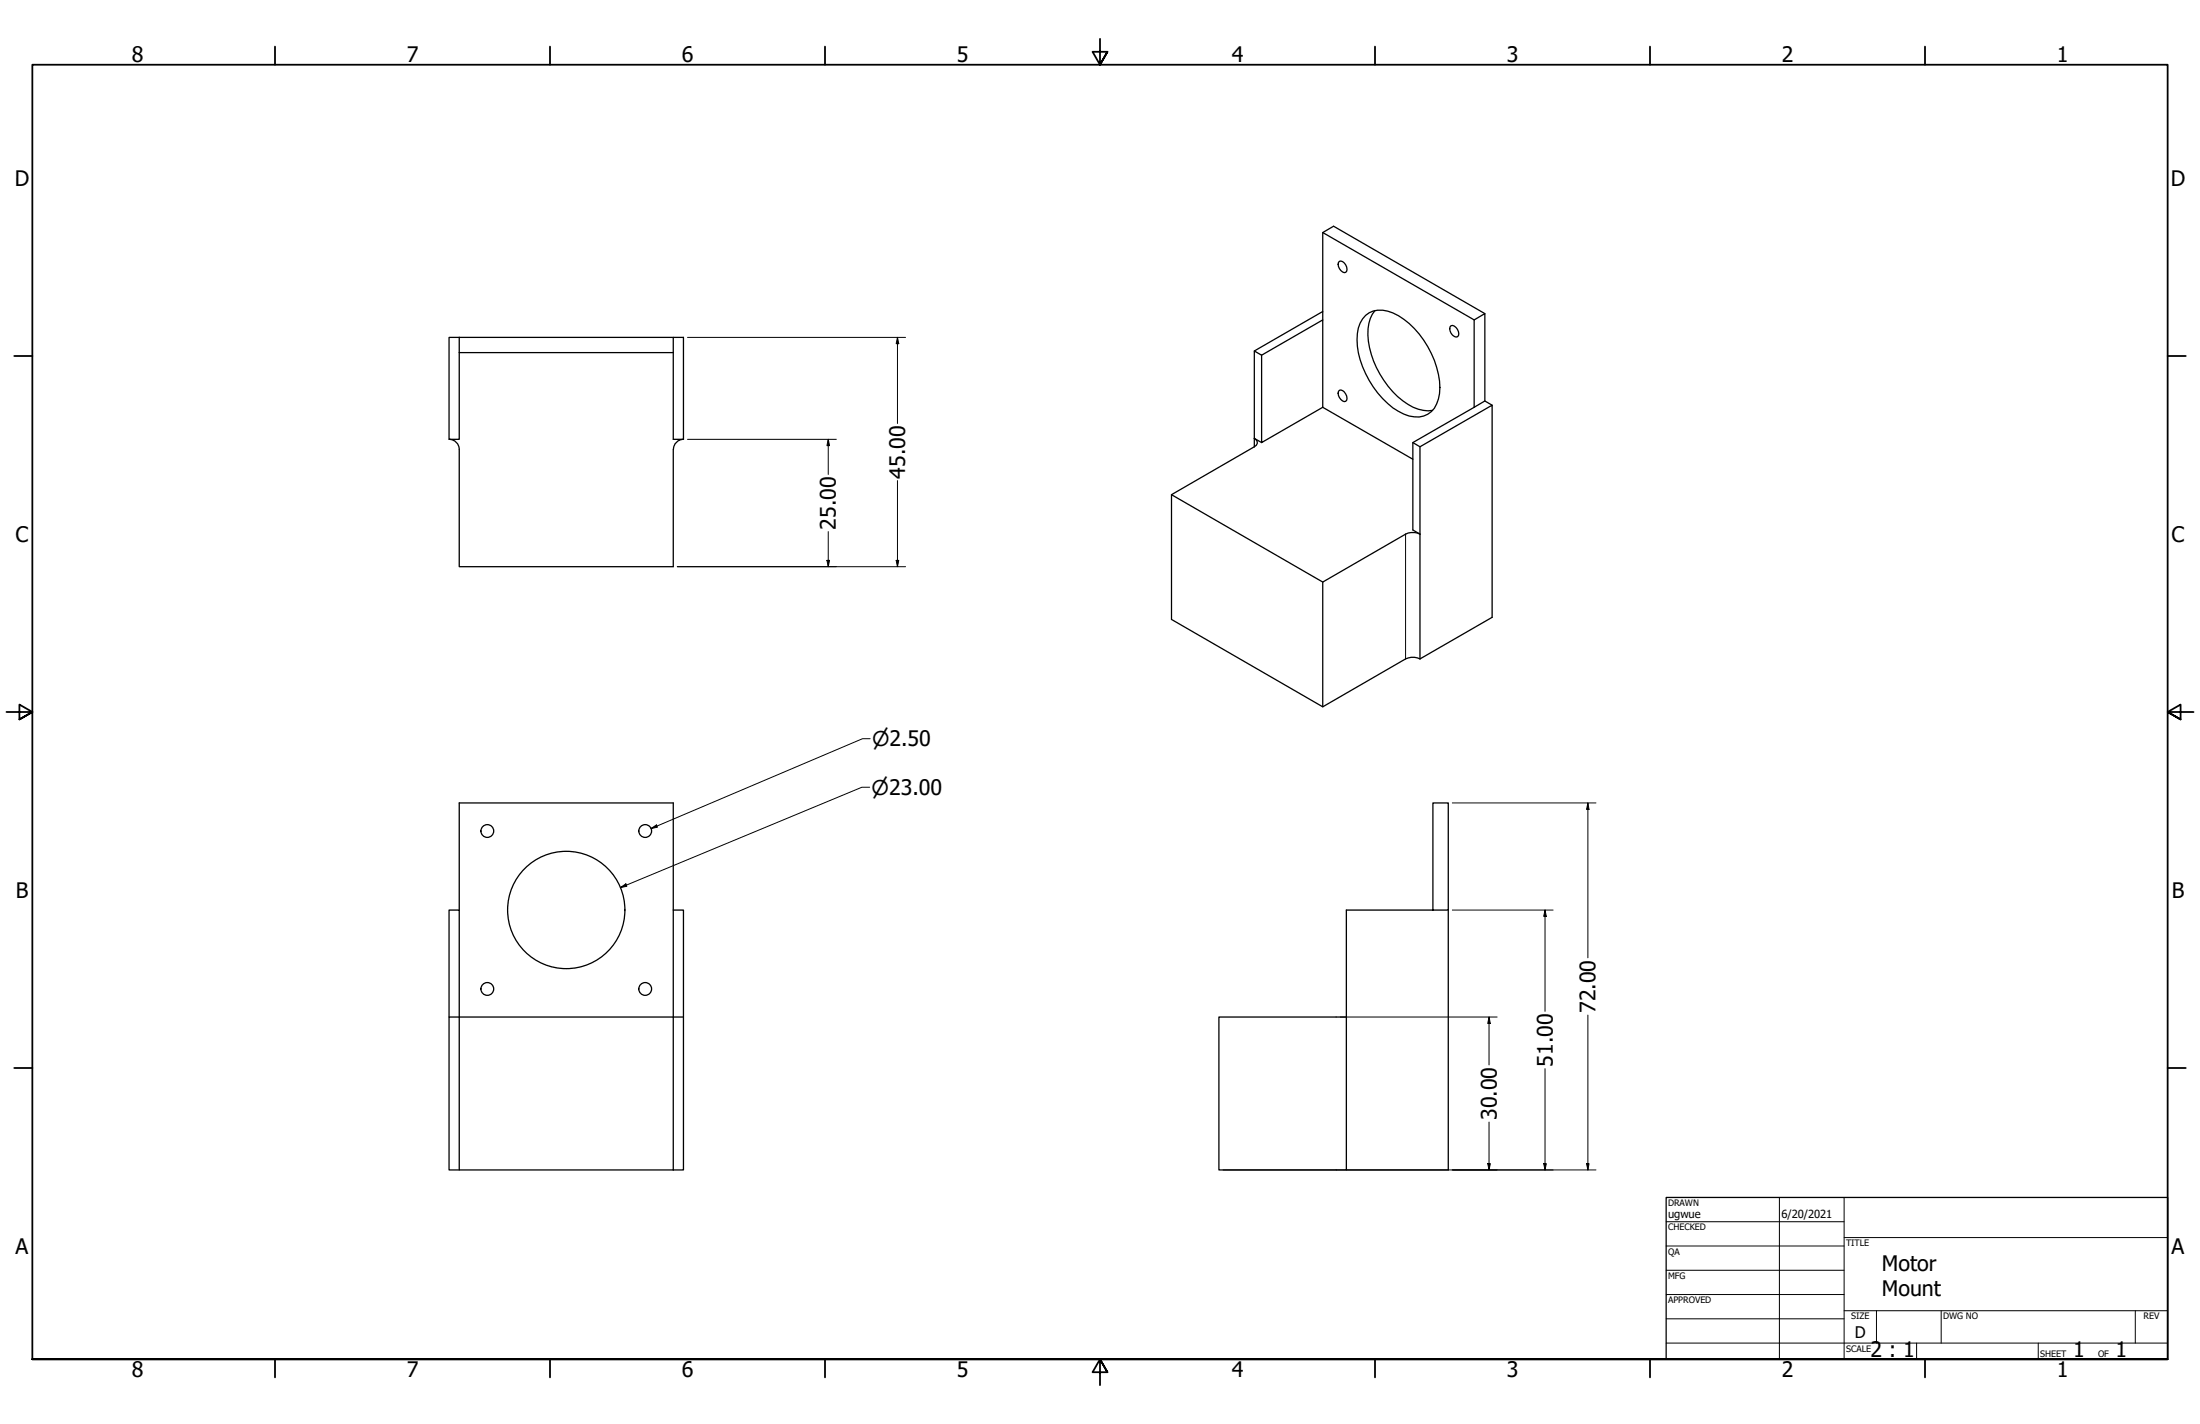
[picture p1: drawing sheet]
<svg xmlns="http://www.w3.org/2000/svg" width="864mm" height="559mm" viewBox="0 0 864 559" stroke-linecap="round" stroke-linejoin="round" font-family="sans-serif">
<!-- layer: Visible (ANSI) -->
<g fill="none" stroke="#000" stroke-width=".51">
<path d="M519.2 91.2l59.5 34.3M525.8 102.6a2.86 2.86 0 0 1 2.5 4.3 2.89 2.89 0 0 1-2.5-4.3zM180.3 132.4h-4v40h4v-34M180.3 132.4h84v6h-84M180.3 132.4v6M264.3 132.4h4v40h-4v-34M492.4 137.7l2.8 1.7 24-13.9v34.3M495.2 139.4v34.3l24-13.9M519.2 122.2l-26.8 15.5v34.3M536.1 123.8a9.8 9.8 0 0 1 10.7-1 34.6 34.6 0 0 1 18.3 31.6 9.3 9.3 0 0 1-8 9.2 18.7 18.7 0 0 1-14.4-7.2 34.6 34.6 0 0 1-9.9-25.5 11.2 11.2 0 0 1 3.3-7.1zM539.8 121.9a15.2 15.2 0 0 0-2.7 12 35.9 35.9 0 0 0 17.6 25.9 13.4 13.4 0 0 0 7.7 1.2M569.6 127.8a2.89 2.89 0 0 1 2.5 4.3 2.86 2.86 0 0 1-2.5-4.3z"/>
<path d="M582.9 123.1l-59.4-34.3-4.3 2.4v34.3M519.2 159.8l35.4 20.4M525.8 153.2a2.89 2.89 0 0 1 2.5 4.3 2.89 2.89 0 0 1-2.5-4.3zM578.7 159.8l-24.1 13.9v34.3l2.8 1.6a6.3 6.3 0 0 0-5.6 0l-32.6 18.8v49M582.9 157.4v-34.3l-4.2 2.4v34.3M585.7 159l-2.8-1.6-4.2 2.4M176.3 172.4a4 4 0 0 1 4 4M180.3 176.4v46h84v-46M268.3 172.4a4 4 0 0 0-3.9 4M492.4 175.3l-32.5 18.8v49l59.3 34.3 32.6-18.8a6.3 6.3 0 0 1 5.6 0M492.4 172a1.75 1.75 0 0 1 1.2 1.7 1.75 1.75 0 0 1-1.2 1.6M492.4 172v3.3"/>
<path d="M492.4 172l2.8 1.7M554.6 173.7l2.8 1.6 28.3-16.3v83.3l-28.3 16.3M557.4 175.3v83.3M459.9 194.1l59.3 34.3M180.3 357.1v-42h84v42M562.5 357.1v-42h6v42h-40v42M568.5 357.1v102h-40M176.3 399.1v-42h4v42h-4v60h4M264.3 399.1h-84v60h84M264.3 399.1v-42h4v42M264.3 399.1h4M264.3 399.1v60"/>
<path d="M268.3 399.1v60h-4M478.5 399.1h50v60h-50z"/>
<circle cx="191.3" cy="326.1" r="2.51"/>
<circle cx="253.3" cy="326.1" r="2.51"/>
<circle cx="222.3" cy="357.1" r="23"/>
<circle cx="191.3" cy="388.1" r="2.51"/>
<circle cx="253.3" cy="388.1" r="2.51"/>
</g>
<!-- layer: Visible Narrow (ANSI) -->
<path d="M551.8 209.6v49" fill="none" stroke="#000" stroke-width=".39"/>
<!-- layer: Border (ANSI) -->
<g fill="none" stroke="#000" stroke-width=".7">
<path d="M107.9 18.3v7.1M215.9 18.3v7.1M323.8 18.3v7.1M431.8 15.2v10.2l-2.9-5.1h5.8l-2.9 5.1 2.9-5.1M539.8 18.3v7.1M647.7 18.3v7.1M755.6 18.3v7.1M5.6 139.7h7.1M850.9 139.7h7.1M2.5 279.4h10.2l-5.1-2.9v5.8l5.1-2.9-5.1 2.9M861.1 279.4h-10.2l5.1-2.9v5.8l-5.1-2.9 5.1 2.9M5.6 419.1h7.1"/>
<path d="M850.9 419.1h7.1M12.7 533.4v-508h838.2v508h-838.2h838.2M107.9 533.4v7.1M215.9 533.4v7.1M323.8 533.4v7.1M434.7 538.5l-2.9-5.1 2.9 5.1h-5.8l2.9-5.1v10.2M539.8 533.4v7.1M647.7 533.4v7.1M755.6 533.4v7.1"/>
</g>
<!-- layer: Title (ANSI) -->
<g fill="none" stroke="#000" stroke-width=".39">
<path d="M654 479.4h69.9M698.5 469.9v63.5M723.9 469.9v63.5M654 488.9h69.9M654 498.5h69.9M723.9 485.6h127M654 508h69.9M654 517.5h69.9M723.9 514.3h127M736.6 514.3v12.7M762 514.3v12.7M838.2 514.3v12.7"/>
<path d="M654 527h196.9M752.3 527v6.4M800.1 527v6.4"/>
</g>
<path d="M654 469.9h196.9v63.5h-196.9z" fill="none" stroke="#000" stroke-width=".51"/>
<!-- layer: Dimension (ANSI) -->
<g fill="none" stroke="#000" stroke-width=".39">
<path d="M269.9 132.4h85.6M352.3 132.4l.5 2.5h-1zM352.3 132.4v33.8M269.9 172.4h58.4M325.1 172.4l.5 2.5h-1zM325.1 172.4v13.8M352.3 188.6v33.8M324.6 219.9h1l-.5 2.5zM325.1 208.6v13.8M351.8 219.9h1l-.5 2.5zM265.9 222.4h89.6M341.6 289.9h-3l-83 35.2"/>
<path d="M341.4 308.9h-3.1l-94.8 39.4M570.1 315.1h56.4M623.3 315.1l.5 2.5h-1zM623.3 315.1v60.8M255.6 325.1l2.1-1.4 .4 .9zM243.5 348.3l2.2-1.5 .4 1zM570.1 357.1h39.6M606.5 357.1l.5 2.5h-1zM606.5 357.1v39.8M526.1 399.1h61.6M584.5 399.1l.5 2.5h-1zM584.5 399.1v18.8"/>
<path d="M623.3 398.3v60.8M606.5 419.4v39.7M480.1 459.1h146.4M584 456.6h1l-.5 2.5zM584.5 440.3v18.8M606 456.6h1l-.5 2.5zM622.8 456.6h1l-.5 2.5z"/>
</g>
<g fill="#000">
<path d="M352.3 132.4l.5 2.5h-1z" fill-rule="evenodd"/>
<path d="M325.1 172.4l.5 2.5h-1z" fill-rule="evenodd"/>
<path d="M324.6 219.9h1l-.5 2.5z" fill-rule="evenodd"/>
<path d="M351.8 219.9h1l-.5 2.5z" fill-rule="evenodd"/>
<path d="M623.3 315.1l.5 2.5h-1z" fill-rule="evenodd"/>
<path d="M255.6 325.1l2.1-1.4 .4 .9z" fill-rule="evenodd"/>
<path d="M243.5 348.3l2.2-1.5 .4 1z" fill-rule="evenodd"/>
<path d="M606.5 357.1l.5 2.5h-1z" fill-rule="evenodd"/>
<path d="M584.5 399.1l.5 2.5h-1z" fill-rule="evenodd"/>
<path d="M584 456.6h1l-.5 2.5z" fill-rule="evenodd"/>
<path d="M606 456.6h1l-.5 2.5z" fill-rule="evenodd"/>
<path d="M622.8 456.6h1l-.5 2.5z" fill-rule="evenodd"/>
</g>
<g font-size="8.4">
<text x="51.7" y="24.4">8</text>
<text x="159.6" y="24.4">7</text>
<text x="267.6" y="24.4">6</text>
<text x="375.5" y="24.4">5</text>
<text x="483.5" y="24.4">4</text>
<text x="591.4" y="24.4">3</text>
<text x="699.4" y="24.4">2</text>
<text x="807.3" y="24.4">1</text>
<text x="5.8" y="72.9">D</text>
<text x="852.1" y="72.9">D</text>
<text x="355.3" y="187.8" transform="rotate(-90 355.3 187.8)">45.00</text>
<text x="328.2" y="207.8" transform="rotate(-90 328.2 207.8)">25.00</text>
<text x="6.1" y="212.6">C</text>
<text x="852.4" y="212.6">C</text>
<text x="6.2" y="352.3">B</text>
<text x="852.5" y="352.3">B</text>
<text x="626.4" y="397.5" transform="rotate(-90 626.4 397.5)">72.00</text>
<text x="609.5" y="418.5" transform="rotate(-90 609.5 418.5)">51.00</text>
<text x="587.6" y="439.5" transform="rotate(-90 587.6 439.5)">30.00</text>
<text x="6.1" y="492">A</text>
<text x="852.4" y="492">A</text>
<text x="738.8" y="498.7">Motor</text>
<text x="738.8" y="508.7">Mount</text>
<text x="734.3" y="532.6">2 : 1</text>
<text x="813.8" y="532.6">1</text>
<text x="830.5" y="532.6">1</text>
<text x="51.7" y="540.5">8</text>
<text x="159.6" y="540.5">7</text>
<text x="267.6" y="540.5">6</text>
<text x="375.5" y="540.5">5</text>
<text x="483.5" y="540.5">4</text>
<text x="591.4" y="540.5">3</text>
<text x="699.4" y="540.5">2</text>
<text x="807.3" y="540.5">1</text>
</g>
<g font-size="8">
<text x="342.3" y="292.8">⌀2.50</text>
<text x="342.1" y="311.8">⌀23.00</text>
</g>
<text font-size="6.3" x="728.1" y="524.9">D</text>
<g font-size="4.4">
<text x="654.8" y="477.8">ugwue</text>
<text x="699.3" y="478">6/20/2021</text>
</g>
<g font-size="3.5">
<text x="654.8" y="473.2">DRAWN</text>
<text x="654.8" y="482.8">CHECKED</text>
<text x="724.7" y="488.9">TITLE</text>
<text x="654.8" y="492.3">QA</text>
<text x="654.8" y="501.8">MFG</text>
<text x="654.8" y="511.4">APPROVED</text>
<text x="726.7" y="517.7">SIZE</text>
<text x="762.8" y="517.7">DWG NO</text>
<text x="841.4" y="517.7">REV</text>
<text x="724.7" y="530.4">SCALE</text>
<text x="800.9" y="532.6">SHEET</text>
<text x="823.6" y="532.6">OF</text>
</g>
</svg>
